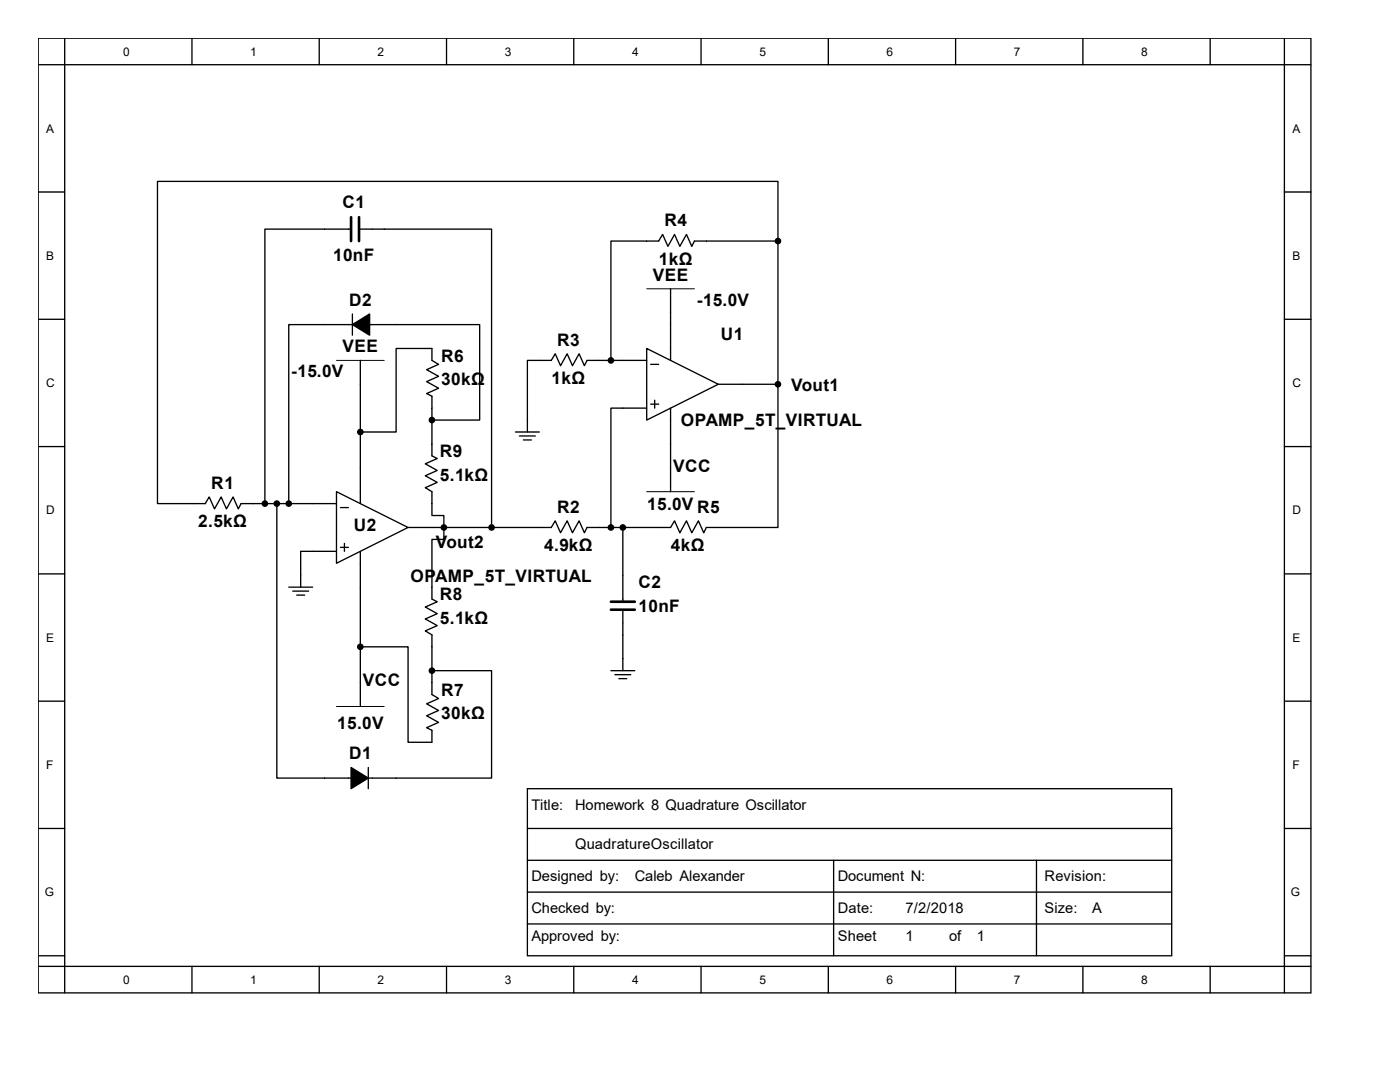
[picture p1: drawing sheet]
<svg xmlns="http://www.w3.org/2000/svg" width="279mm" height="216mm" viewBox="0 0 279 216" stroke-linecap="round" stroke-linejoin="round" font-family="sans-serif">
<g fill="none" stroke="#000" stroke-width=".26">
<path d="M7.6 7.6h254v190.5h-254zM7.6 12.9h254M12.9 7.6v190.5M38.3 7.6v5.3M63.7 7.6v5.3M89.1 7.6v5.3M114.5 7.6v5.3M139.9 7.6v5.3M165.3 7.6v5.3M190.7 7.6v5.3M216.1 7.6v5.3M241.5 7.6v5.3"/>
<path d="M256.3 7.6v190.5M7.6 38.3h5.3M256.3 38.3h5.3M70.1 45.7h-17.2v54.8M71.6 45.7h26.5v59.6M133.8 57.6v14.3M155.3 48.1v-11.9h-123.9v64.3h9.6l.8-1.3 1 2.3 1.3-2.3 1.1 2.3 1.3-2.3 1.1 2.3 .5-1h19.1M155.3 48.1h-16.7l-.5 1.1-1.1-2.4-1.3 2.4-1.1-2.4-1.3 2.4-1.1-2.4-.8 1.3h-9.5v23.8M155.3 48.1v28.6M7.6 63.7h5.3M70.3 62.7v4.2M71.9 71.9v28.6"/>
<path d="M129.1 69.5l14.3 7.2-14.3 7.1zM129.1 71.9h-11.9l-.6 1.1-1-2.4-1.4 2.4-1-2.4-1.3 2.4-1.1-2.4-.8 1.3h-4.7v14.3M129.9 72.7h1.5M130.7 79.9v1.5M143.4 76.7h11.9M155.3 76.7v28.6h-14.3l-.6 1-1-2.4-1.3 2.4-1.1-2.4-1.3 2.4-1.1-2.4-.8 1.4h-16.6l-.6 1-1-2.4-1.4 2.4-1-2.4-1.3 2.4-1.1-2.4-.8 1.4h-28.6M256.3 63.7h5.3M7.6 89.1h5.3M67.2 98.1l14.2 7.2-14.2 7.1zM71.9 86.2h7.2v-16.7h7.1v2.4l1.3 .8-2.4 1.1 2.4 1.3-2.4 1 2.4 1.4-2.4 1 1.1 .6v11.9l1.1 .5-2.4 1.1 2.4 1.3-2.4 1 2.4 1.4-2.4 1 1.3 .8v4.8h2.4v4.7h-2.4v11.9l1.1 .6-2.4 1 2.4 1.3-2.4 1.1 2.4 1.3-2.4 1.1 1.3 .8v11.9l1.3 .8-2.4 1 2.4 1.4-2.4 1 2.4 1.3-2.4 1.1 1.1 .5v2.4h-4.8v-19h-9.5M86.2 83.8h9.5v-19h-38.1v35.7M102.9 86.2h4.7"/>
<path d="M103.7 87h3.1M104.5 87.8h1.5M129.1 81.4h-7.2v23.9M129.9 80.6h1.5M133.8 81.4v16.7M256.3 89.1h5.3M7.6 114.5h5.3M55.2 100.5v54.8h42.9v-21.5h-11.9M57.6 117.2h4.8M58.4 118h3.2M59.2 118.7h1.6M67.2 110h-7.2v7.2"/>
<path d="M67.9 101.3h1.6M67.9 109.2h1.6M68.7 108.4v1.6M71.9 110v31M124.3 105.3v14.8M256.3 114.5h5.3M7.6 139.9h5.3M121.9 133.8h4.8M122.7 134.6h3.2M123.5 135.4h1.6M124.3 121.7v12.1M256.3 139.9h5.3"/>
<path d="M73.5 153.1v4.3M105.3 157.4h128.5v33.3h-128.5zM7.6 165.3h5.3M105.3 165.3h128.5M105.3 171.7h128.5M105.3 178h128.5M166.4 171.7v19M206.9 171.7v19M256.3 165.3h5.3M7.6 190.7h5.3M7.6 192.8h254M38.3 192.8v5.3"/>
<path d="M63.7 192.8v5.3M89.1 192.8v5.3M105.3 184.4h128.5M114.5 192.8v5.3M139.9 192.8v5.3M165.3 192.8v5.3M190.7 192.8v5.3M216.1 192.8v5.3M241.5 192.8v5.3M256.3 190.7h5.3"/>
</g>
<path d="M129.1 57.6h9.5M67.2 71.9h9.5M129.1 98.1h9.5M67.2 141h9.5" fill="none" stroke="#000" stroke-width=".2"/>
<path d="M70.1 43.3v4.8M71.6 43.3v4.8M121.9 120.1h4.8M121.9 121.7h4.8" fill="none" stroke="#000" stroke-width=".53"/>
<g fill="#000" stroke="#000" stroke-width=".26">
<path d="M70.3 64.8l3.5-2.1v4.2zM70.1 153.1l3.4 2.2-3.4 2.1z"/>
<circle cx="155.3" cy="48.1" r=".53"/>
<circle cx="121.9" cy="71.9" r=".53"/>
<circle cx="155.3" cy="76.7" r=".53"/>
<circle cx="71.9" cy="86.2" r=".53"/>
<circle cx="86.2" cy="83.8" r=".53"/>
<circle cx="52.9" cy="100.5" r=".53"/>
<circle cx="55.2" cy="100.5" r=".53"/>
<circle cx="57.6" cy="100.5" r=".53"/>
<circle cx="88.6" cy="105.3" r=".53"/>
<circle cx="98.1" cy="105.3" r=".53"/>
<circle cx="121.9" cy="105.3" r=".53"/>
<circle cx="124.3" cy="105.3" r=".53"/>
<circle cx="71.9" cy="129.1" r=".53"/>
<circle cx="86.2" cy="133.8" r=".53"/>
</g>
<g font-size="3.4">
<text x="68.4" y="41.4">C1</text>
<text x="132.6" y="45.1">R4</text>
<text x="66.5" y="52">10nF</text>
<text x="131.5" y="52.8">1kΩ</text>
<text x="130.3" y="56">VEE</text>
<text x="69.7" y="61">D2</text>
<text x="139.1" y="61">-15.0V</text>
<text x="68.4" y="70.3">VEE</text>
<text x="111.2" y="69">R3</text>
<text x="143.8" y="67.9">U1</text>
<text x="58.1" y="75.3">-15.0V</text>
<text x="88.1" y="72.1">R6</text>
<text x="88.1" y="76.9">30kΩ</text>
<text x="110.1" y="76.6">1kΩ</text>
<text x="157.9" y="77.9">Vout1</text>
<text x="135.9" y="85.1">OPAMP_5T_VIRTUAL</text>
<text x="87.8" y="91.2">R9</text>
<text x="87.8" y="95.9">5.1kΩ</text>
<text x="134.3" y="94.1">VCC</text>
<text x="42.2" y="97.5">R1</text>
<text x="129.2" y="101.8">15.0V R5</text>
<text x="39.5" y="105.2">2.5kΩ</text>
<text x="70.6" y="106">U2</text>
<text x="111.2" y="102.3">R2</text>
<text x="87" y="109.4">Vout2</text>
<text x="108.6" y="110">4.9kΩ</text>
<text x="133.9" y="110">4kΩ</text>
<text x="81.9" y="116">OPAMP_5T_VIRTUAL</text>
<text x="87.8" y="119.8">R8</text>
<text x="127.4" y="117.4">C2</text>
<text x="87.8" y="124.5">5.1kΩ</text>
<text x="127.4" y="122.1">10nF</text>
<text x="72.4" y="136.9">VCC</text>
<text x="88.1" y="138.8">R7</text>
<text x="88.1" y="143.6">30kΩ</text>
<text x="67.3" y="145.4">15.0V</text>
<text x="69.7" y="151.5">D1</text>
</g>
<g font-size="2.9">
<text x="106" y="161.6">Title:</text>
<text x="114.8" y="161.6">Homework 8 Quadrature Oscillator</text>
<text x="114.8" y="169.5">QuadratureOscillator</text>
<text x="106" y="175.9">Designed by:</text>
<text x="126.7" y="175.9">Caleb Alexander</text>
<text x="167.2" y="175.9">Document N:</text>
<text x="208.4" y="175.9">Revision:</text>
<text x="106" y="182.2">Checked by:</text>
<text x="167.2" y="182.2">Date:</text>
<text x="180.7" y="182.2">7/2/2018</text>
<text x="208.4" y="182.2">Size:</text>
<text x="218" y="182.2">A</text>
<text x="106" y="187.8">Approved by:</text>
<text x="167.2" y="187.8">Sheet</text>
<text x="180.7" y="187.8">1</text>
<text x="189.4" y="187.8">of</text>
<text x="194.9" y="187.8">1</text>
</g>
<g font-size="2.4">
<text x="24.6" y="11.1">0</text>
<text x="50" y="11.1">1</text>
<text x="75.4" y="11.1">2</text>
<text x="100.8" y="11.1">3</text>
<text x="126.2" y="11.1">4</text>
<text x="151.6" y="11.1">5</text>
<text x="177" y="11.1">6</text>
<text x="202.4" y="11.1">7</text>
<text x="227.8" y="11.1">8</text>
<text x="9.2" y="26.5">A</text>
<text x="257.9" y="26.5">A</text>
<text x="9.2" y="51.9">B</text>
<text x="257.9" y="51.9">B</text>
<text x="9.2" y="77.3">C</text>
<text x="257.9" y="77.3">C</text>
<text x="9.2" y="102.7">D</text>
<text x="257.9" y="102.7">D</text>
<text x="9.2" y="128.1">E</text>
<text x="257.9" y="128.1">E</text>
<text x="9.2" y="153.5">F</text>
<text x="257.9" y="153.5">F</text>
<text x="8.9" y="178.9">G</text>
<text x="257.6" y="178.9">G</text>
<text x="24.6" y="196.3">0</text>
<text x="50" y="196.3">1</text>
<text x="75.4" y="196.3">2</text>
<text x="100.8" y="196.3">3</text>
<text x="126.2" y="196.3">4</text>
<text x="151.6" y="196.3">5</text>
<text x="177" y="196.3">6</text>
<text x="202.4" y="196.3">7</text>
<text x="227.8" y="196.3">8</text>
</g>
</svg>
